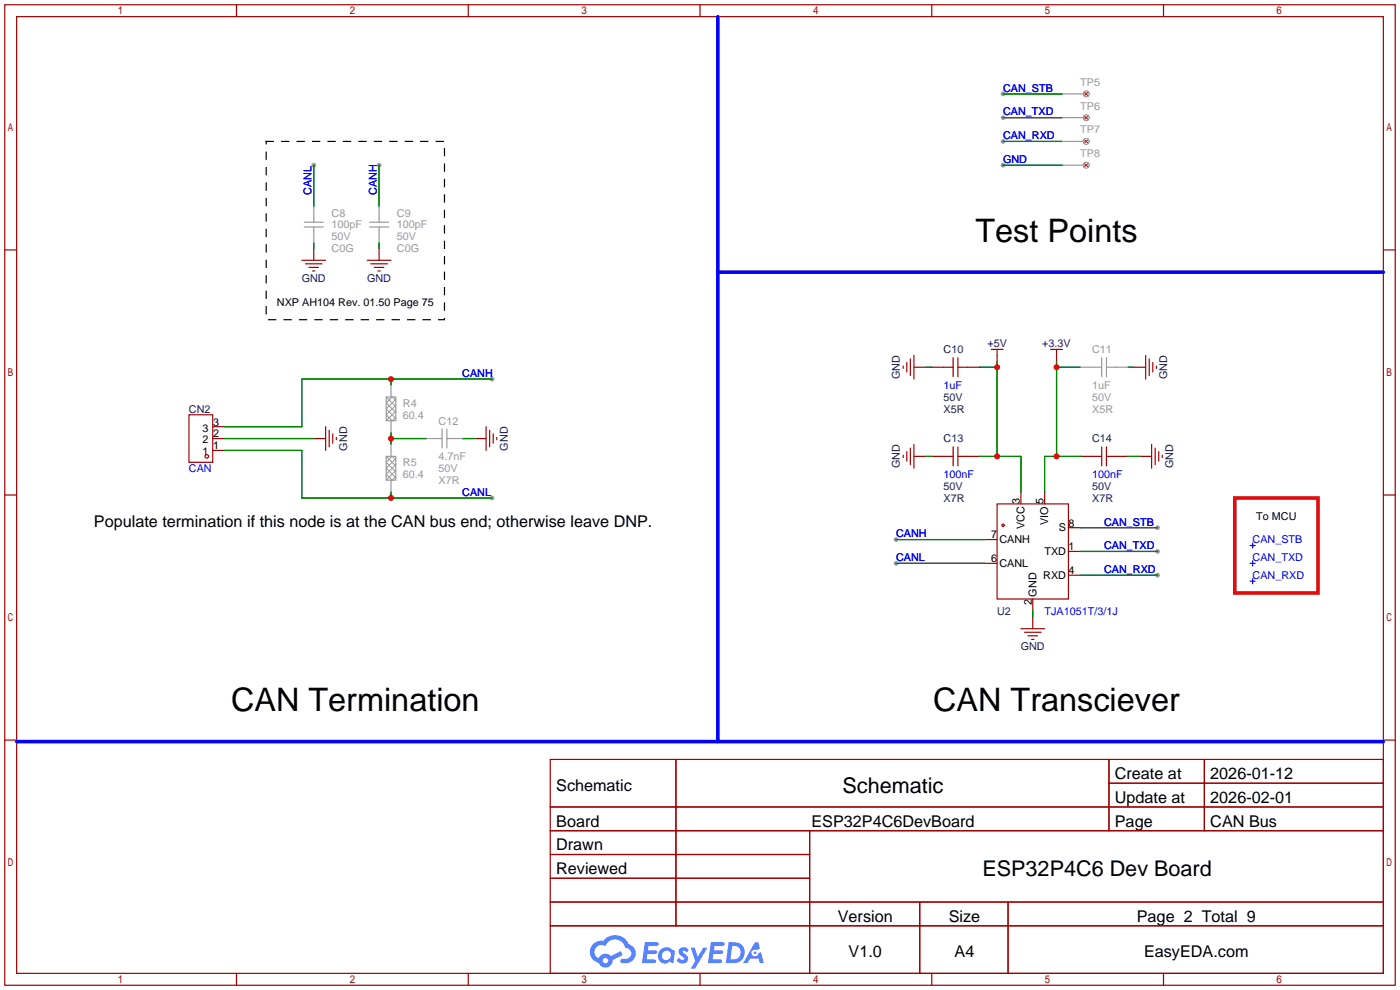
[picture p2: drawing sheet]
<svg xmlns="http://www.w3.org/2000/svg" width="299mm" height="212mm" viewBox="0 0 299 212" stroke-linecap="round" stroke-linejoin="round" font-family="sans-serif">
<g fill="#999">
<circle cx="247.4" cy="117.9" r=".51"/>
<circle cx="247.4" cy="112.8" r=".51"/>
<circle cx="247.4" cy="122.9" r=".51"/>
<circle cx="81" cy="35.3" r=".51"/>
<circle cx="67.1" cy="35.3" r=".51"/>
<circle cx="105.2" cy="81" r=".51"/>
<circle cx="105.2" cy="106.4" r=".51"/>
<circle cx="191.5" cy="115.3" r=".51"/>
<circle cx="191.5" cy="120.4" r=".51"/>
<circle cx="214.4" cy="20.1" r=".51"/>
<circle cx="214.4" cy="25.1" r=".51"/>
<circle cx="214.4" cy="30.2" r=".51"/>
<circle cx="214.4" cy="35.3" r=".51"/>
</g>
<g fill="none" stroke="#a10000" stroke-width=".25">
<path d="M1 1h297.2v209.6h-297.2zM3.6 3.6h292.1v204.4h-292.1zM50.5 1v2.6M100.1 1v2.6M149.6 1v2.6M199.1 1v2.6M248.7 1v2.6M1 53.4h2.6M295.7 53.4h2.5M1 105.8h2.6M295.7 105.8h2.5M1 158.2h2.6"/>
<path d="M295.7 158.2h2.5M117.6 162.3h178.1v45.7h-178.1zM117.6 172.5h178.1M117.6 177.5h178.1M144.5 162.3v35.6M173 177.5v30.5M237 162.3v15.2M237 167.4h58.7M257.4 162.3v15.2M117.6 182.6h55.4M117.6 192.8h178.1M117.6 187.7h55.4"/>
<path d="M117.6 197.9h178.1M196.6 192.8v15.2M215.4 192.8v15.2M50.5 208v2.6M100.1 208v2.6M149.6 208v2.6M199.1 208v2.6M248.7 208v2.6"/>
</g>
<g fill="#5487ff">
<path d="M145.3 202.7a1.3 1.3 0 0 1 1.9 .3l-.4 .6a.54 .54 0 0 0-.9-.2l.1 .2a1.34 1.34 0 0 1 .9 1.8 1.47 1.47 0 0 1-2.3-.1l.5-.6 .8 .5a.31 .31 0 0 0 .4-.3 .31 .31 0 0 0-.3-.4 1.12 1.12 0 0 1-.7-1.8z"/>
<path d="M147.6 202.5h.9l.6 2 1.2-2h.9l-2.7 4.6h-.9l1-1.7z"/>
<path d="M137.8 201.4h1.7a1.31 1.31 0 0 1 1.2 .2 .4 .4 0 0 1-.3 .5l-1.8 .1-.1 .9h1.6a.4 .4 0 0 1 .4 .4 .4 .4 0 0 1-.5 .4h-1.6l-.2 1.2h1.4a.46 .46 0 0 1 .5 0 .46 .46 0 0 1 .1 .5l-.4 .2h-2.6z"/>
<path d="M151.9 201.4h1.7a1.32 1.32 0 0 1 1.2 .2 .39 .39 0 0 1-.3 .5l-1.8 .1-.1 .9h1.6a.4 .4 0 0 1 .4 .4 .4 .4 0 0 1-.4 .4h-1.7l-.2 1.2h1.4a.46 .46 0 0 1 .5 0 .46 .46 0 0 1 .1 .5l-.4 .2h-2.6z"/>
<path d="M161.3 201.4h.8l.3 1.3-.6 .4a.75 .75 0 0 0-1.1 .3 .75 .75 0 0 0 .5 1 .75 .75 0 0 0 .9-.7l.5-.2 .6 2.3h-.8l-.3-.9h-1.8l-.5 .9h-1z"/>
<path d="M155.7 201.4l-.6 4.4h1.5a2.27 2.27 0 0 0 2.6-2.2 2.27 2.27 0 0 0-2.7-2.2zM156.5 202.1a1.5 1.5 0 0 1 1.8 1.6 1.5 1.5 0 0 1-1.9 1.4h-.3z"/>
<path d="M141.2 203a1.6 1.6 0 0 0-.3 2.3 1.6 1.6 0 0 0 2.3 .2l.7 .3 .3-2.4-.1-.3-.5-.1a1.58 1.58 0 0 0-2.4 0zM141.8 203.5a.98 .98 0 0 1 1.6 .4 .98 .98 0 0 1-1.1 1.3 .94 .94 0 0 1-.9-.7 .94 .94 0 0 1 .4-1z"/>
<path d="M126.8 201.8a2.37 2.37 0 0 0 1.1 4 1.54 1.54 0 0 0 1.8 1 1.54 1.54 0 0 0 1.2-1.6l2.2-1.1-.5-.8-2 1a1.57 1.57 0 0 0-2.7 .5 1.5 1.5 0 0 1-.7-2.1 1.5 1.5 0 0 1 2.2-.5 2.23 2.23 0 0 1 2.3-1.4 2.23 2.23 0 0 1 2 1.8 1.16 1.16 0 0 1 1.2 1.1 1.16 1.16 0 0 1-1.1 1.2h-.7a.47 .47 0 0 0-.5 .4 .47 .47 0 0 0 .4 .5 2.17 2.17 0 0 0 2.5-.9 2.17 2.17 0 0 0-.3-2.7l-.8-.4a3.2 3.2 0 0 0-5.5-.7l-1.1 .1zM128.8 205.3a.6 .6 0 0 1 1.2 0 .6 .6 0 0 1-1.2 0z"/>
<circle cx="161.4" cy="203.6" r=".28"/>
</g>
<g fill="none" stroke="#a10000" stroke-width=".25">
<path d="M64.5 55.6h5.1M65.3 56.4h3.5M66 57.2h2.1M66.8 57.9h.5M67.1 53.1v2.5M78.5 55.6h5.1M79.2 56.4h3.6M80 57.2h2M80.8 57.9h.5M81 53.1v2.5M193 78.2v.5M193.8 77.5v2"/>
<path d="M194.6 76.7v3.6M195.3 75.9v5.1M195.3 78.5h2.6M199.1 78.5h4.6M203.7 76.5v4M204.7 76.5v4M204.7 78.5h4.6M211.8 74.7h2.6M213.1 74.7v2.5M224.5 74.7h2.6M225.8 74.7v2.5M242.3 78.5h2.6"/>
<path d="M244.9 75.9v5.1M245.6 76.7v3.6M246.4 77.5v2M247.1 78.2v.5M40.4 88.6h5.1v10.2h-5.1zM45.5 93.7h2.5M45.5 96.3h2.5M45.5 91.2h2.5M67.1 93.7h2.5M69.6 91.2v5.1M70.4 91.9v3.6M71.1 92.7v2"/>
<path d="M71.9 93.5v.5M101.3 93.7h2.6M103.9 91.2v5.1M104.6 91.9v3.6M105.4 92.7v2M106.2 93.5v.5M193 97.3v.5M193.8 96.5v2.1M194.6 95.8v3.5M195.3 97.5h2.6M195.3 95v5.1M199.1 97.5h4.6"/>
<path d="M203.7 95.5v4.1M204.7 97.5h4.6M204.7 95.5v4.1M230.9 97.5h4.6M235.5 95.5v4.1M236.5 97.5h4.5M236.5 95.5v4.1M243.6 97.5h2.5M246.1 95v5.1M246.9 95.8v3.5M247.6 96.5v2.1M248.4 97.3v.5"/>
<path d="M210.6 115.3h2.5M213.1 107.7h15.2v20.3h-15.2zM218.2 105.2v2.5M223.3 105.2v2.5M228.3 117.9h2.6M228.3 112.8h2.6M210.6 120.4h2.5M218.2 134.4h5.1M218.9 135.1h3.6M219.7 135.9h2M220.5 136.7h.5M220.7 128v2.6"/>
<path d="M220.7 131.8v2.6M228.3 122.9h2.6"/>
<circle cx="44.2" cy="97.5" r=".38"/>
<circle cx="214.4" cy="112.3" r=".25"/>
</g>
<g fill="none" stroke="#008700" stroke-width=".25">
<path d="M67.1 35.3v8.9M81 35.3v8.9M214.4 20.1h12.7M214.4 25.1h12.7M214.4 30.2h12.7M214.4 35.3h12.7M67.1 51.8v1.3M81 51.8v1.3M197.9 78.5h1.2M209.3 78.5h3.8M213.1 77.2v20.3M225.8 77.2v20.3"/>
<path d="M225.8 78.5h5.1M241 78.5h1.3M48 93.7h19.1M48 96.3h16.5v10.1h40.7M83.6 81v1.3M83.6 92.5v2.5M83.6 93.7h7.6M98.8 93.7h2.5M105.2 81h-40.7v10.2h-16.5M197.9 97.5h1.2M209.3 97.5h8.9v7.7M230.9 97.5h-7.6v7.7"/>
<path d="M241 97.5h2.6M83.6 105.2v1.2M191.5 115.3h19.1M230.9 117.9h16.5M230.9 112.8h16.5M191.5 120.4h19.1M220.7 130.6v1.2M230.9 122.9h16.5"/>
</g>
<path d="M56.9 30.2h38.1v38.1h-38.1z" fill="none" stroke="#000" stroke-width=".25" stroke-dasharray="1.5 1.8"/>
<path d="M153.4 3.6v154.9h-149.8M153.4 58.2h142.3M153.4 158.5h142.3" fill="none" stroke="#00f" stroke-width=".76"/>
<g fill="none" stroke="#999" stroke-width=".25">
<path d="M227.1 35.3h5.1M227.1 30.2h5.1M227.1 25.1h5.1M227.1 20.1h5.1M65 48.5h4.1M65 47.5h4.1M67.1 44.2v3.3M67.1 48.5v3.3M79 48.5h4.1M79 47.5h4.1M81 44.2v3.3M81 48.5v3.3"/>
<path d="M230.9 78.5h4.6M235.5 76.5v4M236.5 78.5h4.5M236.5 76.5v4M82.5 84.8h2.1v5.1h-2.1zM82.5 97.5h2.1v5.1h-2.1zM83.6 82.3v2.5M83.6 89.9v2.6M83.6 95v2.5M91.2 93.7h3.3M94.5 91.7v4.1M95.5 91.7v4.1"/>
<path d="M95.5 93.7h3.3M83.6 102.6v2.6"/>
<circle cx="232.2" cy="25.1" r=".63"/>
<circle cx="232.2" cy="35.3" r=".63"/>
<circle cx="232.2" cy="30.2" r=".63"/>
<circle cx="232.2" cy="20.1" r=".63"/>
</g>
<path d="M82.5 84.8l2.1 2.1M82.5 97.5l2.1 2.1M84.6 85.6l-.8-.8-1.3 1.3 2.1 2M84.6 85.3l-2.1 2.1 2.1 2M84.6 86.6l-2.1 2 1.3 1.3 .8-.7M84.6 87.9l-2.1 2M84.6 98.3l-.8-.8-1.3 1.3 2.1 2M84.6 98l-2.1 2.1 2.1 2M84.6 99.3l-2.1 2 1.3 1.3 .8-.7M84.6 100.6l-2.1 2" fill="none" stroke="#999" stroke-width=".21"/>
<path d="M267.2 116.6h1M267.7 116.1v1M267.7 119.9v1M267.2 120.4h1M267.2 124.2h1M267.7 123.7v1" fill="none" stroke="#00f" stroke-width=".25"/>
<path d="M263.9 106.4h17.8v20.3h-17.8z" fill="none" stroke="#f00" stroke-width=".76"/>
<path d="M231.7 19.6l.9 .9M232.6 19.6l-.9 .9M231.7 34.9l.9 .9M231.7 29.8l.9 .9M231.7 24.7l.9 .9M232.6 34.9l-.9 .9M232.6 29.8l-.9 .9M232.6 24.7l-.9 .9" fill="none" stroke="#f00" stroke-width=".21"/>
<g fill="#c00">
<circle cx="225.8" cy="97.5" r=".63"/>
<circle cx="225.8" cy="78.5" r=".63"/>
<circle cx="213.1" cy="97.5" r=".63"/>
<circle cx="213.1" cy="78.5" r=".63"/>
<circle cx="83.6" cy="93.7" r=".63"/>
<circle cx="83.6" cy="81" r=".63"/>
<circle cx="83.6" cy="106.4" r=".63"/>
</g>
<g font-size="6.9">
<text x="208.5" y="51.7">Test Points</text>
<text x="49.4" y="152">CAN Termination</text>
<text x="199.4" y="152">CAN Transciever</text>
</g>
<g font-size="4.6">
<text x="180.1" y="169.4">Schematic</text>
<text x="210" y="187.2">ESP32P4C6 Dev Board</text>
</g>
<g font-size="3.5">
<text x="20.1" y="112.7">Populate termination if this node is at the CAN bus end; otherwise leave DNP.</text>
<text x="238.3" y="166.5">Create at</text>
<text x="258.7" y="166.5">2026-01-12</text>
<text x="118.9" y="169.1">Schematic</text>
<text x="238.3" y="171.6">Update at</text>
<text x="258.7" y="171.6">2026-02-01</text>
<text x="118.9" y="176.7">Board</text>
<text x="173.4" y="176.7">ESP32P4C6DevBoard</text>
<text x="238.3" y="176.7">Page</text>
<text x="258.7" y="176.7">CAN Bus</text>
<text x="118.9" y="181.8">Drawn</text>
<text x="118.9" y="186.8">Reviewed</text>
<text x="179.1" y="197">Version</text>
<text x="202.8" y="197">Size</text>
<text x="243" y="197">Page 2 Total 9</text>
<text x="181.4" y="204.6">V1.0</text>
<text x="204" y="204.6">A4</text>
<text x="244.5" y="204.6">EasyEDA.com</text>
</g>
<g font-size="2.3" fill="#00f">
<text x="214.4" y="19.6">CAN_STB</text>
<text x="214.4" y="24.7">CAN_TXD</text>
<text x="214.4" y="29.8">CAN_RXD</text>
<text x="214.4" y="34.8">GND</text>
<text x="66.6" y="41.7" transform="rotate(-90 66.6 41.7)">CANL</text>
<text x="80.6" y="41.7" transform="rotate(-90 80.6 41.7)">CANH</text>
<text x="98.8" y="80.6">CANH</text>
<text x="201.7" y="83.1">1uF</text>
<text x="40.4" y="100.9">CAN</text>
<text x="98.8" y="106">CANL</text>
<text x="201.7" y="102.2">100nF</text>
<text x="233.4" y="102.2">100nF</text>
<text x="236" y="112.3">CAN_STB</text>
<text x="191.5" y="114.9">CANH</text>
<text x="191.5" y="119.9">CANL</text>
<text x="236" y="117.4">CAN_TXD</text>
<text x="267.7" y="116.1">CAN_STB</text>
<text x="267.7" y="119.9">CAN_TXD</text>
<text x="236" y="122.5">CAN_RXD</text>
<text x="267.7" y="123.7">CAN_RXD</text>
<text x="223.3" y="131.4">TJA1051T/3/1J</text>
</g>
<g font-size="2.3" fill="#999">
<text x="230.9" y="23.4">TP6</text>
<text x="230.9" y="18.3">TP5</text>
<text x="230.9" y="28.5">TP7</text>
<text x="230.9" y="33.6">TP8</text>
<text x="70.9" y="46.3">C8</text>
<text x="84.8" y="46.3">C9</text>
<text x="70.9" y="51.4">50V</text>
<text x="70.9" y="53.9">C0G</text>
<text x="70.9" y="48.8">100pF</text>
<text x="84.8" y="51.4">50V</text>
<text x="84.8" y="53.9">C0G</text>
<text x="84.8" y="48.8">100pF</text>
<text x="233.4" y="75.5">C11</text>
<text x="233.4" y="83.1">1uF</text>
<text x="86.1" y="86.9">R4</text>
<text x="86.1" y="89.5">60.4</text>
<text x="233.4" y="85.6">50V</text>
<text x="233.4" y="88.2">X5R</text>
<text x="93.7" y="90.7">C12</text>
<text x="86.1" y="99.6">R5</text>
<text x="93.7" y="100.9">50V</text>
<text x="93.7" y="98.3">4.7nF</text>
<text x="86.1" y="102.2">60.4</text>
<text x="93.7" y="103.4">X7R</text>
</g>
<g font-size="2.3">
<text x="59.2" y="65.3">NXP AH104 Rev. 01.50 Page 75</text>
<text x="43.2" y="94.8">2</text>
<text x="43.2" y="92.2">3</text>
<text x="45.6" y="93.5">2</text>
<text x="45.6" y="91">3</text>
<text x="43.2" y="97.3">1</text>
<text x="45.6" y="96">1</text>
<text x="218" y="107.7" transform="rotate(-90 218 107.7)">3</text>
<text x="223" y="107.7" transform="rotate(-90 223 107.7)">5</text>
<text x="219" y="113.1" transform="rotate(-90 219 113.1)">VCC</text>
<text x="224.1" y="112.2" transform="rotate(-90 224.1 112.2)">VIO</text>
<text x="226.3" y="113.6">S</text>
<text x="228.3" y="112.5">8</text>
<text x="268.5" y="111">To MCU</text>
<text x="211.8" y="115.1">7</text>
<text x="213.6" y="116.1">CANH</text>
<text x="223.2" y="118.6">TXD</text>
<text x="228.3" y="117.6">1</text>
<text x="211.8" y="120.2">6</text>
<text x="213.6" y="121.2">CANL</text>
<text x="223" y="123.7">RXD</text>
<text x="228.3" y="122.7">4</text>
<text x="220.5" y="129.3" transform="rotate(-90 220.5 129.3)">2</text>
<text x="221.5" y="127.5" transform="rotate(-90 221.5 127.5)">GND</text>
</g>
<g font-size="2.3" fill="#000080">
<text x="64.5" y="60.2">GND</text>
<text x="78.5" y="60.2">GND</text>
<text x="201.7" y="75.5">C10</text>
<text x="211" y="74.2">+5V</text>
<text x="222.8" y="74.2">+3.3V</text>
<text x="192.3" y="81.1" transform="rotate(-90 192.3 81.1)">GND</text>
<text x="249.5" y="81.1" transform="rotate(-90 249.5 81.1)">GND</text>
<text x="40.4" y="88.2">CN2</text>
<text x="201.7" y="85.6">50V</text>
<text x="201.7" y="88.2">X5R</text>
<text x="201.7" y="94.5">C13</text>
<text x="233.4" y="94.5">C14</text>
<text x="74.2" y="96.3" transform="rotate(-90 74.2 96.3)">GND</text>
<text x="108.5" y="96.3" transform="rotate(-90 108.5 96.3)">GND</text>
<text x="192.3" y="100.1" transform="rotate(-90 192.3 100.1)">GND</text>
<text x="250.7" y="100.1" transform="rotate(-90 250.7 100.1)">GND</text>
<text x="201.7" y="104.7">50V</text>
<text x="201.7" y="107.2">X7R</text>
<text x="233.4" y="104.7">50V</text>
<text x="233.4" y="107.2">X7R</text>
<text x="213.1" y="131.4">U2</text>
<text x="218.2" y="139">GND</text>
</g>
</svg>
